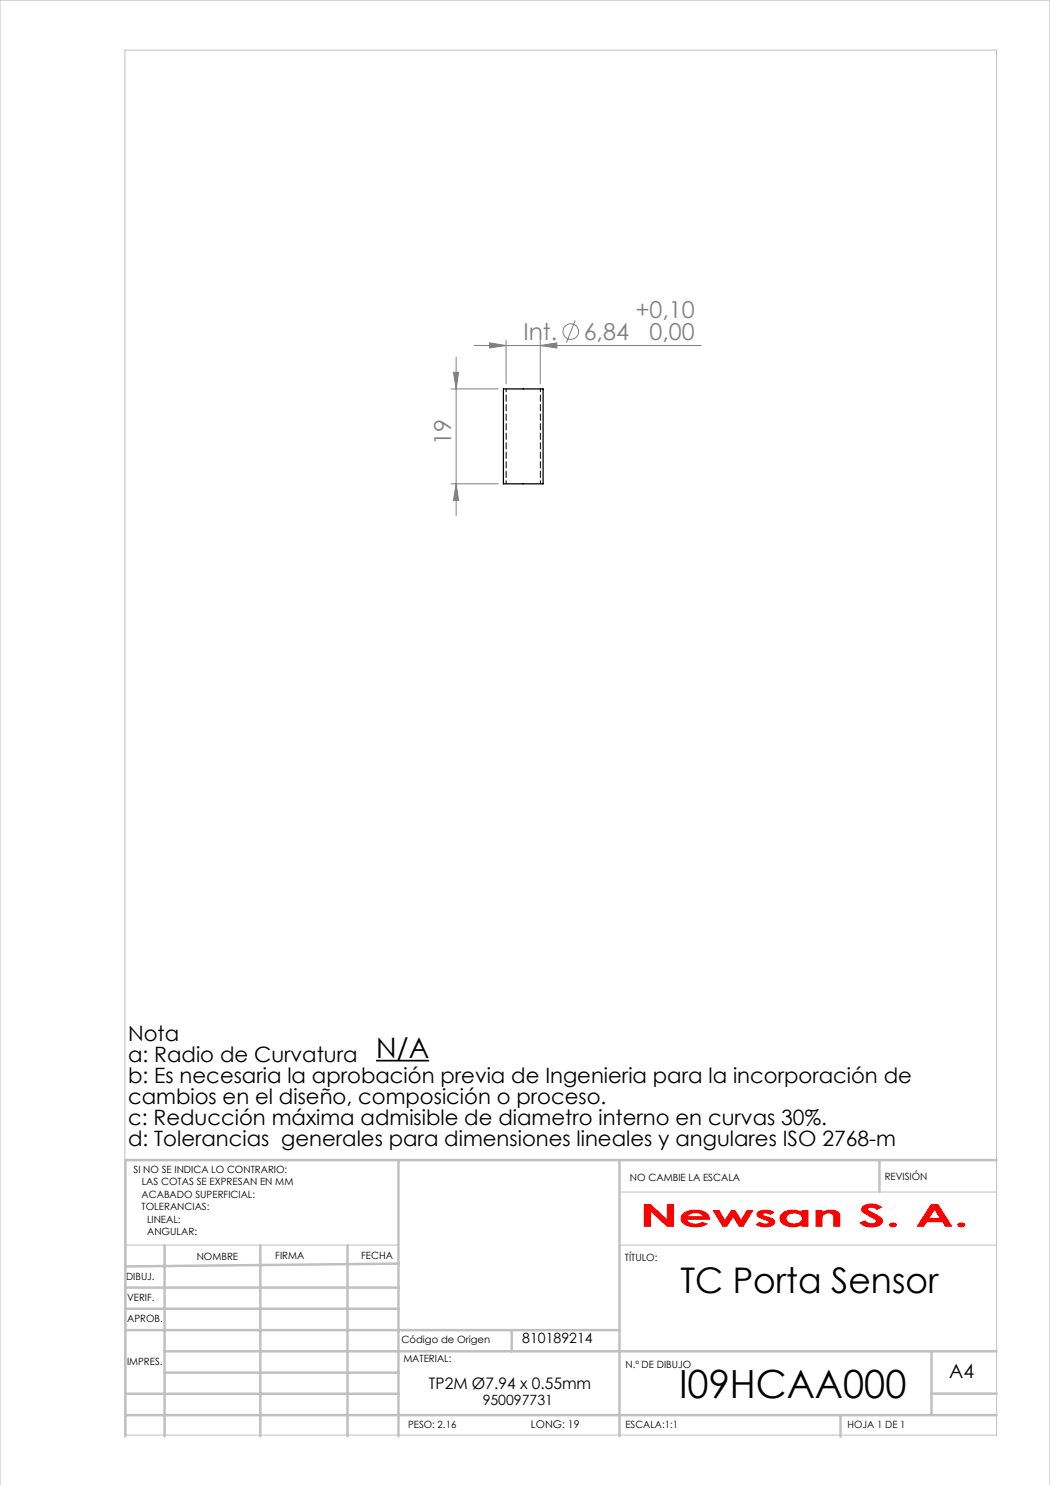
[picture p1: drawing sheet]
<svg xmlns="http://www.w3.org/2000/svg" width="210mm" height="297mm" viewBox="0 0 210 297" stroke-linecap="round" stroke-linejoin="round" font-family="sans-serif">
<g fill="none" stroke="#808080" stroke-width=".2">
<path d="M90.2 77.8h9.5M90.7 74.5h1l-.5 3.3zM91.2 71.4v31.7M94.9 69.1h45.3M97.9 68.6l3.3 .5-3.3 .5zM101.2 68.1v8.7M108.1 69.1l3.3-.5v1zM108.1 68.1v8.7M115 64.1l-1.7 4.4M90.2 96.8h9.5M91.2 96.8l.5 3.3h-1z"/>
<circle cx="114.2" cy="66.3" r="1.55"/>
</g>
<path d="M75.2 212.1h10.6" fill="none" stroke="#000" stroke-width=".34"/>
<path d="M25 10h174.3v277h-174.3zM123.9 238.4h75.4M25.1 249h54.6M123.9 249h75.4M0 297v-297h210v297" fill="none" stroke="#c0c0c0" stroke-width=".2"/>
<g fill="none" stroke="#c0c0c0" stroke-width=".5">
<path d="M79.7 232v55.3M123.9 232v55.3M175.9 232v6.4M199.3 232h-174.2v55.3M25.1 257.5h54.6M32.9 249v38.3M52.1 249v38.3M69.5 249v38.3M79.7 252.7l-54.6 .6M25.1 266h98.8M25.1 261.8h54.6M25.1 278.8h54.6"/>
<path d="M32.9 274.5h46.8M32.9 270.3h166.4M102.3 266v4.3M186.3 278.7h13M186.3 270.2v12.8M25.1 283h174.2M168.1 283v4.3"/>
</g>
<g fill="#808080">
<path d="M97.9 68.6l3.3 .5-3.3 .5zM108.1 69.1l3.3-.5v1z"/>
<path d="M90.7 74.5h1l-.5 3.3zM91.2 96.8l.5 3.3h-1z"/>
</g>
<path d="M100.7 77.8h7.9v19h-7.9z" fill="none" stroke="#000" stroke-width=".25"/>
<path d="M101.2 77.8v19M108.1 96.8v-19" fill="none" stroke="#000" stroke-width=".2" stroke-dasharray="1.3 .6" stroke-dashoffset=".7"/>
<text font-size="7.8" x="135.8" y="279.6">I09HCAA000</text>
<text font-size="7.1" x="136.1" y="258.6">TC Porta Sensor</text>
<text font-size="6.3" fill="#f00" x="127.9" y="245.4">Newsan S. A.</text>
<text font-size="5.6" x="75.2" y="211.5">N/A</text>
<g font-size="4.7" fill="#808080">
<text x="127.1" y="63.5">+0,10</text>
<text x="104.7" y="68">Int.</text>
<text x="116.7" y="68">6,84</text>
<text x="129.9" y="68.1">0,00</text>
<text x="90.2" y="88.9" transform="rotate(-90 90.2 88.9)">19</text>
</g>
<g font-size="4.2">
<text x="25.6" y="208.1">Nota</text>
<text x="25.6" y="212.4">a: Radio de Curvatura</text>
<text x="25.6" y="216.6">b: Es necesaria la aprobación previa de Ingenieria para la incorporación de</text>
<text x="25.6" y="220.8">cambios en el diseño, composición o proceso.</text>
<text x="25.6" y="225.1">c: Reducción máxima admisible de diametro interno en curvas 30%.</text>
<text x="25.6" y="229.3">d: Tolerancias generales para dimensiones lineales y angulares ISO 2768-m</text>
</g>
<text font-size="3.9" x="189.8" y="275.7">A4</text>
<text font-size="3.2" x="85.8" y="277.8">TP2M Ø7.94 x 0.55mm</text>
<g font-size="2.8">
<text x="104.5" y="268.7">810189214</text>
<text x="96.5" y="280.9">950097731</text>
</g>
<text font-size="2.1" x="106.2" y="285.6">LONG: 19</text>
<g font-size="2">
<text x="26.7" y="234.6">SI NO SE INDICA LO CONTRARIO:</text>
<text x="28.3" y="239.6">ACABADO SUPERFICIAL:</text>
<text x="28.3" y="237.1">LAS COTAS SE EXPRESAN EN MM</text>
<text x="126" y="236.1">NO CAMBIE LA ESCALA</text>
<text x="176.9" y="236.1">REVISIÓN</text>
<text x="28.3" y="242.1">TOLERANCIAS:</text>
<text x="29.4" y="244.6">LINEAL:</text>
<text x="29.4" y="247.1">ANGULAR:</text>
<text x="39.3" y="251.9">NOMBRE</text>
<text x="55.1" y="251.9">FIRMA</text>
<text x="72.2" y="251.9">FECHA</text>
<text x="25.2" y="256">DIBUJ.</text>
<text x="125" y="252.2">TÍTULO:</text>
<text x="25.4" y="260.3">VERIF.</text>
<text x="25.4" y="264.4">APROB.</text>
<text x="80.3" y="268.5">Código de Origen</text>
<text x="25.4" y="272.9">IMPRES.</text>
<text x="80.7" y="272.5">MATERIAL:</text>
<text x="125.1" y="273.6">N.º DE DIBUJO</text>
<text x="81.6" y="285.6">PESO: 2.16</text>
<text x="125.1" y="285.5">ESCALA:1:1</text>
<text x="169.5" y="285.5">HOJA 1 DE 1</text>
</g>
</svg>
